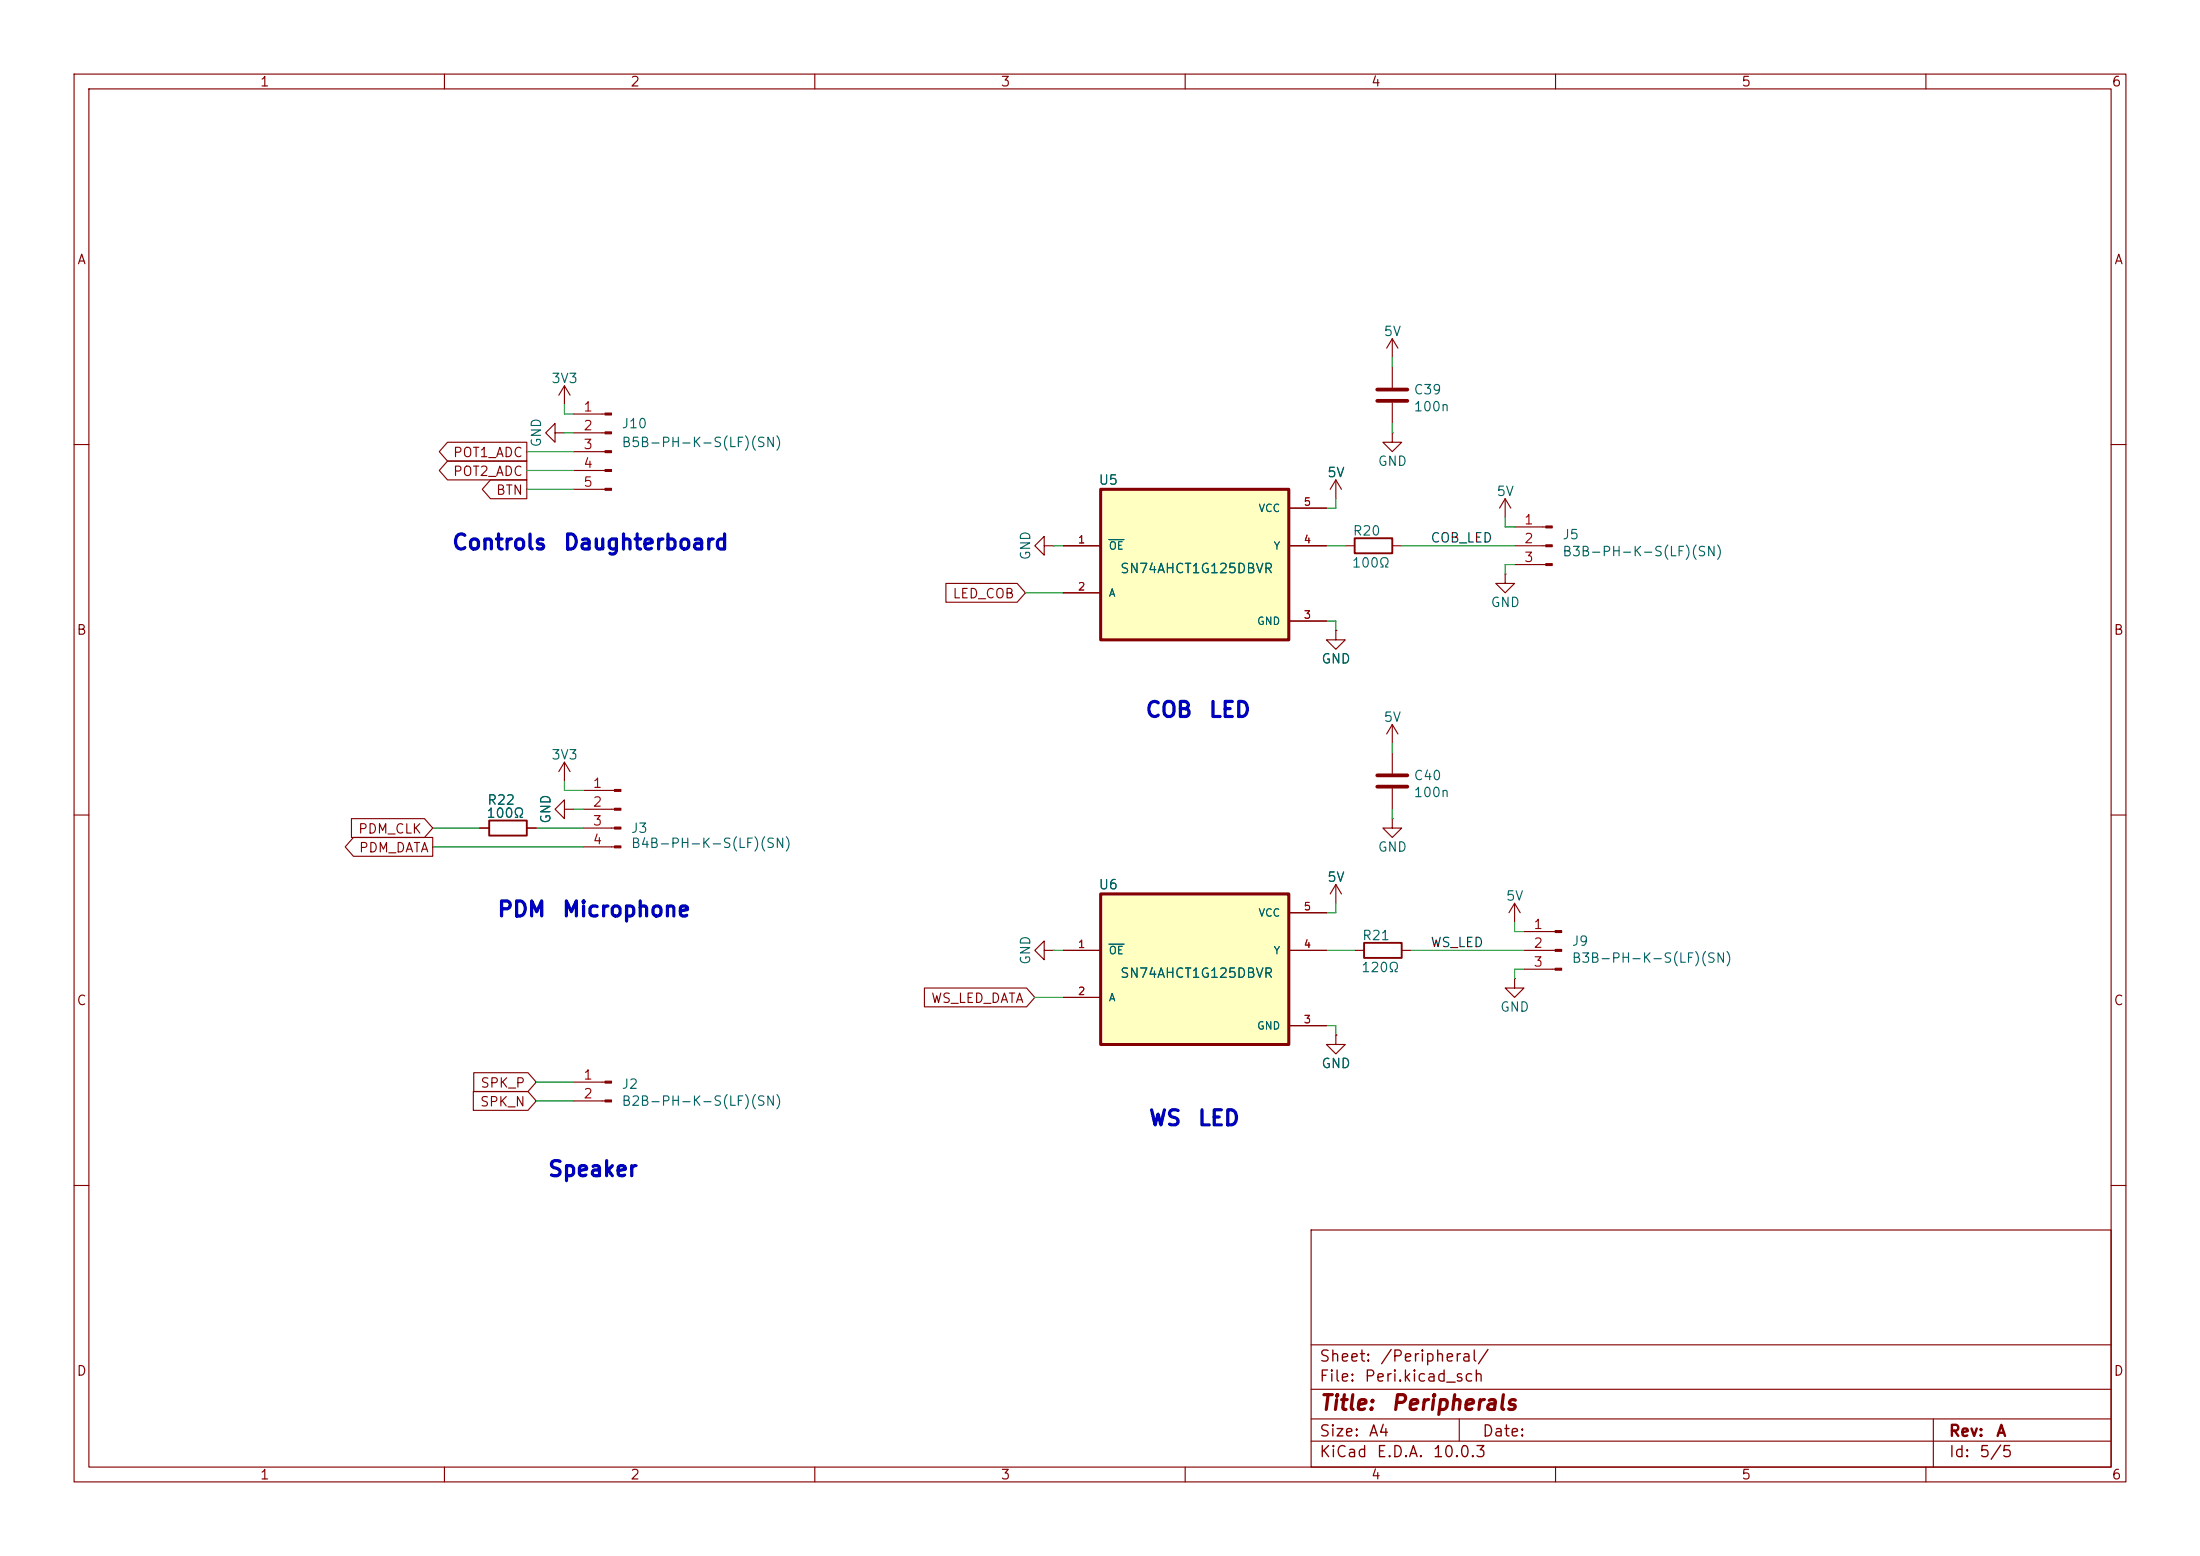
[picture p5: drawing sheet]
<svg xmlns="http://www.w3.org/2000/svg" width="297mm" height="210mm" viewBox="0 0 297 210" stroke-linecap="round" stroke-linejoin="round" font-family="sans-serif">
<g fill="none" stroke="#840000" stroke-width=".15">
<path d="M10 10h277v190h-277zM12 12h273v186h-273zM60 10v2M110 10v2M160 10v2M210 10v2M260 10v2M188 58.4v1.3h1.2l-1.2 1.3-1.3-1.3h1.3M188 58.4h.1M188 45.7v2.6M188 49.5v2.8M188 54.4v2.8"/>
<path d="M188 45.7l-.8 1.3M188 45.7l.7 1.3M10 60h2M141 73.7v-1.3l-1.3 1.3 1.3 1.2v-1.2h1.2M142.2 73.7h.1M180.3 64.8l-.7 1.2M180.3 64.8l.8 1.2M180.3 64.8v2.5M285 60h2M180.3 85.1v1.3h1.3l-1.3 1.2-1.2-1.2h1.2M180.3 85.1h.1M10 110h2"/>
<path d="M285 110h2M77.5 146.1h4.2M77.5 148.6h4.2M10 160h2M177 166h108v32h-108zM285 160h2M60 198v2M110 198v2M160 198v2M177 194.5h108M177 191.5h108M177 187.5h108"/>
<path d="M177 181.5h108M197 191.5v3M210 198v2M260 198v2M261 191.5v6.5"/>
</g>
<g fill="#840000" stroke="#840000" stroke-width=".15">
<path d="M81.7 145.9h.8v.3h-.8z"/>
<path d="M81.7 148.5h.8v.2h-.8z"/>
</g>
<path d="M185.9 52.6h4.1M185.9 54.1h4.1" fill="none" stroke="#840000" stroke-width=".51"/>
<path d="M148.6 66h25.4v20.4h-25.4z" fill="#ffffc2"/>
<path d="M148.6 66h25.4v20.4h-25.4z" fill="none" stroke="#840000" stroke-width=".41"/>
<g fill="none" stroke="#840000" stroke-width=".15">
<path d="M74.9 58.4v-1.2l-1.2 1.2 1.2 1.3v-1.3h1.3M76.2 52.1l-.8 1.2M76.2 52.1l.8 1.2M76.2 52.1v2.5M77.5 55.9h4.2M77.5 58.4h4.2M77.5 61h4.2M77.5 63.5h4.2M77.5 66h4.2M143.5 73.7h5.1M174 73.7h5.1M174 68.6h5.1"/>
<path d="M181.6 73.7h1.3M188 73.7h1.2M203.2 77.5v1.2h1.3l-1.3 1.3-1.3-1.3h1.3M203.2 77.5h.1M203.2 67.3l-.8 1.3M203.2 67.3l.8 1.3M203.2 67.3v2.6M143.5 80h5.1M174 83.8h5.1M64.8 111.8h1.2M71.1 111.8h1.3M78.7 106.7h4.3"/>
<path d="M78.7 109.2h4.3M78.7 111.8h4.3M78.7 114.3h4.3"/>
</g>
<path d="M149.7 72.8h2" fill="none" stroke="#006464" stroke-width=".15"/>
<g fill="#840000" stroke="#840000" stroke-width=".15">
<path d="M83 106.6h.8v.2h-.8z"/>
<path d="M83 109.1h.8v.2h-.8z"/>
<path d="M83 111.6h.8v.3h-.8z"/>
<path d="M83 114.2h.8v.2h-.8z"/>
<path d="M81.7 55.8h.8v.2h-.8z"/>
<path d="M81.7 58.3h.8v.2h-.8z"/>
<path d="M81.7 60.8h.8v.3h-.8z"/>
<path d="M81.7 63.4h.8v.2h-.8z"/>
<path d="M81.7 65.9h.8v.3h-.8z"/>
</g>
<path d="M182.9 72.6h5.1v2.1h-5.1zM66 110.7h5.1v2.1h-5.1z" fill="none" stroke="#840000" stroke-width=".25"/>
<path d="M148.6 120.7h25.4v20.3h-25.4z" fill="#ffffc2"/>
<path d="M148.6 120.7h25.4v20.3h-25.4z" fill="none" stroke="#840000" stroke-width=".41"/>
<g fill="none" stroke="#840000" stroke-width=".15">
<path d="M60.4 59.7h10.7v2.5h-10.7l-1.1-1.2zM60.4 62.2h10.7v2.6h-10.7l-1.1-1.3zM66.2 64.8h4.9v2.5h-4.9l-1.1-1.3zM127.7 78.7h9.6l1.1 1.3-1.1 1.3h-9.6zM143.5 73.7h5.1M174 73.7h5.1M174 68.6h5.1M204.5 71.1h4.2M204.5 73.7h4.2M204.5 76.2h4.2M143.5 80h5.1M174 83.8h5.1"/>
<path d="M180.3 85.1h.1M188 97.8l-.8 1.3M188 97.8l.7 1.3M188 97.8v2.5M47.4 110.5h9.9l1.1 1.3-1.1 1.2h-9.9zM47.7 113h10.7v2.6h-10.7l-1.1-1.3zM64.8 111.8h1.2M71.1 111.8h1.3M76.2 109.2v-1.2l-1.3 1.2 1.3 1.3v-1.3h1.3M76.2 102.9l-.8 1.2M76.2 102.9l.8 1.2M76.2 102.9v2.5"/>
<path d="M180.3 119.4l-.7 1.3M180.3 119.4l.8 1.3M180.3 119.4v2.5M188 110.5v1.3h1.2l-1.2 1.2-1.3-1.2h1.3M188 110.5h.1M188 101.6v2.8M188 106.4v2.8M124.8 133.3h13.8l1.1 1.3-1.1 1.3h-13.8zM141 128.3v-1.3l-1.3 1.3 1.3 1.2v-1.2h1.2M142.2 128.3h.1M143.5 128.3h5.1M143.5 134.6h5.1"/>
<path d="M174 128.3h5.1M174 138.4h5.1M174 123.2h5.1M180.3 139.7v1.3h1.3l-1.3 1.2-1.2-1.2h1.2M180.3 139.7h.1M182.9 128.3h1.2M189.2 128.3h1.3M204.5 132.1v1.3h1.2l-1.2 1.2-1.3-1.2h1.3M204.5 132.1h.1M204.5 121.9l-.8 1.3M204.5 121.9l.7 1.3M204.5 121.9v2.6"/>
<path d="M205.7 128.3h4.3M205.7 125.7h4.3M205.7 130.8h4.3M63.9 147.3h7.4l1.1 1.3-1.1 1.3h-7.4zM64 144.8h7.3l1.1 1.3-1.1 1.2h-7.3z"/>
</g>
<path d="M149.7 72.8h2M149.7 127.4h2" fill="none" stroke="#006464" stroke-width=".15"/>
<g fill="#840000" stroke="#840000" stroke-width=".15">
<path d="M208.7 71h.8v.2h-.8z"/>
<path d="M208.7 73.5h.8v.3h-.8z"/>
<path d="M208.7 76.1h.8v.2h-.8z"/>
<path d="M210 125.6h.8v.3h-.8z"/>
<path d="M210 128.1h.8v.3h-.8z"/>
<path d="M210 130.7h.8v.2h-.8z"/>
</g>
<path d="M184.1 127.3h5.1v2h-5.1z" fill="none" stroke="#840000" stroke-width=".25"/>
<path d="M185.9 104.6h4.1M185.9 106.2h4.1" fill="none" stroke="#840000" stroke-width=".51"/>
<g fill="none" stroke="#009600" stroke-width=".15">
<path d="M76.2 54.6v1.3h1.3M76.2 58.4h1.3M188 48.3v1.2M188 57.2v1.2M71.1 66h6.4M71.1 63.5h6.4M71.1 61h6.4M142.2 73.7h1.3M179.1 73.7h2.5M180.3 67.3v1.3h-1.2M189.2 73.7h15.3M203.2 69.9v1.2h1.3"/>
<path d="M204.5 76.2h-1.3v1.3M138.4 80h5.1M179.1 83.8h1.2v1.3M58.4 114.3h20.3M58.4 111.8h6.4M72.4 111.8h6.3M76.2 105.4v1.3h2.5M77.5 109.2h1.2M188 100.3v1.3M188 109.2v1.3M139.7 134.6h3.8M142.2 128.3h1.3"/>
<path d="M179.1 138.4h1.2v1.3M179.1 128.3h3.8M180.3 121.9v1.3h-1.2M190.5 128.3h15.2M204.5 124.5v1.2h1.2M205.7 130.8h-1.2v1.3M72.4 146.1h5.1M72.4 148.6h5.1"/>
</g>
<g font-size="2" fill="#0000c2">
<text x="60.9" y="74.7">Controls</text>
<text x="75.9" y="74.7">Daughterboard</text>
<text x="154.5" y="97.3">COB</text>
<text x="163.1" y="97.3">LED</text>
<text x="67" y="124.2">PDM</text>
<text x="75.8" y="124.2">Microphone</text>
<text x="155" y="152.4">WS</text>
<text x="161.6" y="152.4">LED</text>
<text x="73.9" y="159.3">Speaker</text>
</g>
<g font-size="2" fill="#840000">
<text x="178" y="190.8">Title:</text>
<text x="187.7" y="190.8">Peripherals</text>
</g>
<g font-size="1.5" fill="#840000">
<text x="178" y="184.2">Sheet:</text>
<text x="186.2" y="184.2">/Peripheral/</text>
<text x="178" y="186.9">File:</text>
<text x="184.1" y="186.9">Peri.kicad_sch</text>
<text x="178" y="197.1">KiCad</text>
<text x="178" y="194.3">Size:</text>
<text x="184.7" y="194.3">A4</text>
<text x="185.7" y="197.1">E.D.A.</text>
<text x="193.3" y="197.1">10.0.3</text>
<text x="200" y="194.3">Date:</text>
<text x="263" y="194.3">Rev:</text>
<text x="263" y="197.1">Id:</text>
<text x="267.1" y="197.1">5/5</text>
<text x="269.4" y="194.3">A</text>
</g>
<g font-size="1.3" fill="#840000">
<text x="35" y="12">1</text>
<text x="85" y="12">2</text>
<text x="135" y="12">3</text>
<text x="185" y="12">4</text>
<text x="235" y="12">5</text>
<text x="285" y="12">6</text>
<text x="10.3" y="36">A</text>
<text x="285.3" y="36">A</text>
<text x="61.1" y="62">POT1_ADC</text>
<text x="61.1" y="64.6">POT2_ADC</text>
<text x="66.9" y="67.1">BTN</text>
<text x="128.5" y="81.1">LED_COB</text>
<text x="10.3" y="86">B</text>
<text x="285.3" y="86">B</text>
<text x="48.3" y="112.8">PDM_CLK</text>
<text x="48.4" y="115.4">PDM_DATA</text>
<text x="10.3" y="136">C</text>
<text x="125.6" y="135.7">WS_LED_DATA</text>
<text x="285.3" y="136">C</text>
<text x="64.7" y="149.7">SPK_N</text>
<text x="64.8" y="147.1">SPK_P</text>
<text x="10.3" y="186">D</text>
<text x="285.3" y="186">D</text>
<text x="35" y="200">1</text>
<text x="85" y="200">2</text>
<text x="135" y="200">3</text>
<text x="185" y="200">4</text>
<text x="235" y="200">5</text>
<text x="285" y="200">6</text>
</g>
<g font-size="1.3" fill="#006464">
<text x="186.7" y="45.7">5V</text>
<text x="74.3" y="52">3V3</text>
<text x="190.8" y="53.5">C39</text>
<text x="83.8" y="58.1">J10</text>
<text x="190.8" y="55.8">100n</text>
<text x="73.4" y="60.5" transform="rotate(-90 73.4 60.5)">GND</text>
<text x="83.8" y="60.7">B5B-PH-K-S(LF)(SN)</text>
<text x="148.2" y="65.7">U5</text>
<text x="179.1" y="64.7">5V</text>
<text x="185.9" y="63.2">GND</text>
<text x="201.9" y="67.3">5V</text>
<text x="139.4" y="75.7" transform="rotate(-90 139.4 75.7)">GND</text>
<text x="151.1" y="77.7">SN74AHCT1G125DBVR</text>
<text x="182.4" y="76.9">100Ω</text>
<text x="182.5" y="72.6">R20</text>
<text x="210.8" y="73.1">J5</text>
<text x="210.8" y="75.4">B3B-PH-K-S(LF)(SN)</text>
<text x="201.2" y="82.3">GND</text>
<text x="178.3" y="89.9">GND</text>
<text x="186.7" y="97.7">5V</text>
<text x="74.3" y="102.8">3V3</text>
<text x="190.8" y="107.9">100n</text>
<text x="190.8" y="105.6">C40</text>
<text x="65.6" y="110.7">100Ω</text>
<text x="65.7" y="108.9">R22</text>
<text x="74.6" y="111.3" transform="rotate(-90 74.6 111.3)">GND</text>
<text x="85.1" y="112.7">J3</text>
<text x="85.1" y="114.8">B4B-PH-K-S(LF)(SN)</text>
<text x="179.1" y="119.3">5V</text>
<text x="185.9" y="115.3">GND</text>
<text x="148.2" y="120.4">U6</text>
<text x="203.2" y="121.9">5V</text>
<text x="139.4" y="130.3" transform="rotate(-90 139.4 130.3)">GND</text>
<text x="183.7" y="131.5">120Ω</text>
<text x="183.8" y="127.2">R21</text>
<text x="212.1" y="128">J9</text>
<text x="212.1" y="130.3">B3B-PH-K-S(LF)(SN)</text>
<text x="151.1" y="132.3">SN74AHCT1G125DBVR</text>
<text x="202.4" y="136.9">GND</text>
<text x="83.8" y="147.3">J2</text>
<text x="83.8" y="149.6">B2B-PH-K-S(LF)(SN)</text>
<text x="178.3" y="144.5">GND</text>
</g>
<g font-size="1.3" fill="#a90000">
<text x="78.7" y="55.9">1</text>
<text x="78.7" y="58.4">2</text>
<text x="78.7" y="60.9">3</text>
<text x="78.7" y="63.5">4</text>
<text x="78.7" y="66">5</text>
<text x="205.7" y="71.1">1</text>
<text x="205.7" y="73.6">2</text>
<text x="205.7" y="76.2">3</text>
<text x="79.9" y="106.7">1</text>
<text x="79.9" y="109.2">2</text>
<text x="79.9" y="111.7">3</text>
<text x="79.9" y="114.3">4</text>
<text x="206.9" y="125.7">1</text>
<text x="206.9" y="128.2">2</text>
<text x="206.9" y="130.8">3</text>
<text x="78.7" y="146">1</text>
<text x="78.7" y="148.6">2</text>
</g>
<g font-size="1.3" fill="#0f0f0f">
<text x="193" y="73.5">COB_LED</text>
<text x="193" y="128.1">WS_LED</text>
</g>
<g font-size="1" fill="#006464">
<text x="169.8" y="69.4">VCC</text>
<text x="149.6" y="74.4">OE</text>
<text x="171.8" y="74.4">Y</text>
<text x="149.6" y="80.8">A</text>
<text x="169.6" y="84.6">GND</text>
<text x="169.8" y="124">VCC</text>
<text x="149.6" y="129">OE</text>
<text x="171.8" y="129">Y</text>
<text x="149.6" y="135.4">A</text>
<text x="169.6" y="139.2">GND</text>
</g>
<g font-size="1" fill="#a90000">
<text x="175.9" y="68.5">5</text>
<text x="145.4" y="73.6">1</text>
<text x="175.9" y="73.6">4</text>
<text x="145.4" y="79.9">2</text>
<text x="175.9" y="83.7">3</text>
<text x="175.9" y="123.1">5</text>
<text x="145.4" y="128.2">1</text>
<text x="175.9" y="128.2">4</text>
<text x="145.4" y="134.5">2</text>
<text x="175.9" y="138.4">3</text>
</g>
</svg>
